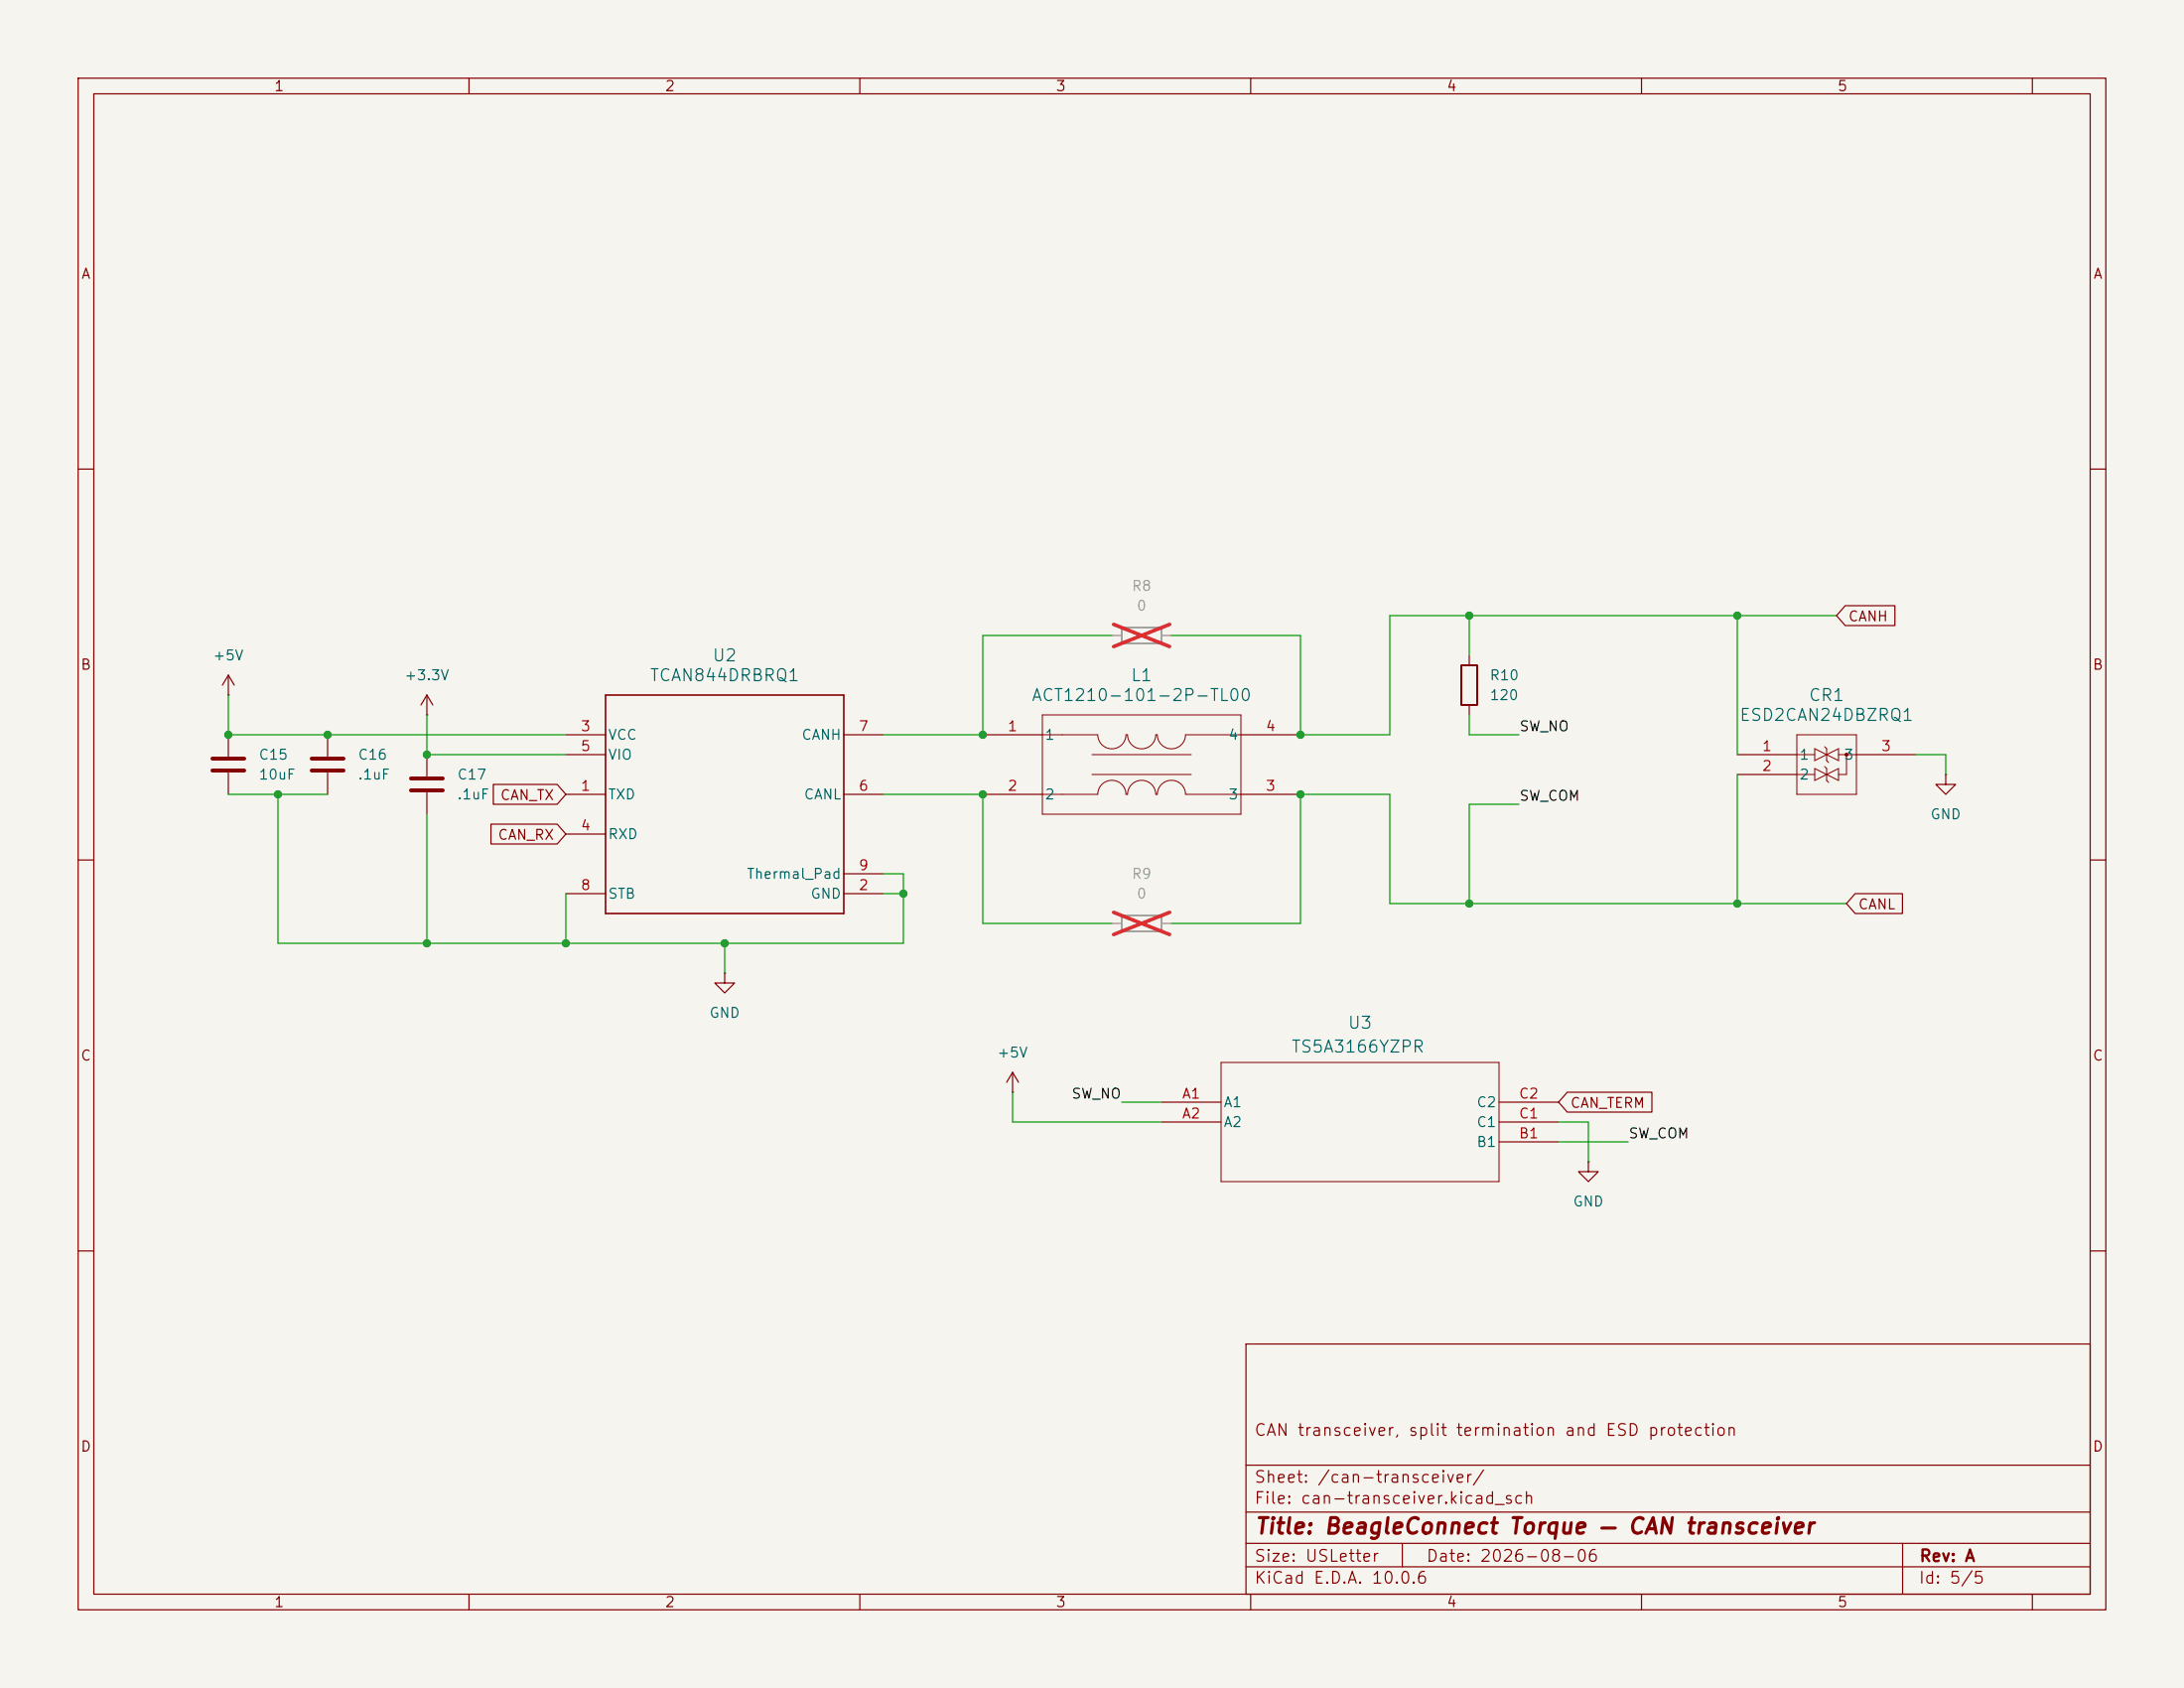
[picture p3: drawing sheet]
<svg xmlns="http://www.w3.org/2000/svg" width="279mm" height="216mm" viewBox="0 0 279 216" stroke-linecap="round" stroke-linejoin="round" font-family="sans-serif">
<path d="M0 0h279.4v215.9h-279.4z" fill="#f5f4ef" stroke="#f5f4ef" stroke-width=".13"/>
<g fill="none" stroke="#840000" stroke-width=".15">
<path d="M10 10h259.4v195.9h-259.4zM12 12h255.4v191.9h-255.4zM60 10v2M110 10v2M160 10v2M210 10v2M260 10v2M10 60h2M236.1 77.5h6.3v2.5h-6.3l-1.2-1.3zM267.4 60h2M29.2 88.9h.1M29.2 86.4l-.8 1.2"/>
<path d="M29.2 86.4l.8 1.2M29.2 86.4v2.5M29.2 94v2.8M29.2 98.8v2.8M41.9 94v2.8M41.9 98.8v2.8M54.6 91.4h.1M54.6 88.9v2.5M54.6 96.5v2.8M54.6 88.9l-.8 1.3M54.6 88.9l.8 1.3M72.4 96.5h5.1"/>
<path d="M72.4 94h5.1M107.9 94h5.1M125.7 94h7.6M158.7 94h7.7M188 83.8v1.3M188 90.2v1.2M222.2 96.5h7.7M222.2 99.1h7.7M237.5 96.5h7.6M248.9 99.1v1.2h1.3l-1.3 1.3-1.3-1.3h1.3M248.9 99.1h.1M10 110h2"/>
<path d="M54.6 101.3v2.8M62.8 105.4h8.5l1.1 1.3-1.1 1.3h-8.5zM63.1 100.3h8.2l1.1 1.3-1.1 1.3h-8.2zM72.4 101.6h5.1M72.4 114.3h5.1M72.4 106.7h5.1M107.9 101.6h5.1M107.9 114.3h5.1M107.9 111.8h5.1M125.7 101.6h7.6M158.7 101.6h7.7M237.3 114.3h6.1v2.5h-6.1l-1.1-1.2z"/>
<path d="M267.4 110h2M92.7 124.5v1.2h1.3l-1.3 1.3-1.3-1.3h1.3M92.7 124.5h.1M129.5 139.7h.1M129.5 137.2l-.7 1.2M129.5 137.2l.8 1.2M129.5 137.2v2.5M200.5 139.7h10.8v2.5h-10.8l-1.1-1.2zM148.6 141h7.6M148.6 143.5h7.6M191.8 141h7.6M191.8 143.5h7.6"/>
<path d="M191.8 146.1h7.6M203.2 148.6v1.3h1.3l-1.3 1.2-1.3-1.2h1.3M203.2 148.6h.1M10 160h2M159.4 171.9h108v32h-108zM267.4 160h2M159.4 197.4h108M159.4 193.4h108M159.4 187.4h108M179.4 197.4v3M243.4 197.4v6.5M60 203.9v2"/>
<path d="M110 203.9v2M159.4 200.4h108M160 203.9v2M210 203.9v2M260 203.9v2"/>
</g>
<g fill="none" stroke="#840000" stroke-width=".25">
<path d="M186.9 85.1h2.1v5.1h-2.1z"/>
<circle cx="236.2" cy="96.5" r=".13"/>
</g>
<path d="M27.2 97h4M27.2 98.6h4M39.9 97h4M39.9 98.6h4M52.6 99.6h4M52.6 101.1h4" fill="none" stroke="#840000" stroke-width=".51"/>
<g fill="none" stroke="#840000" stroke-width=".13">
<path d="M133.3 94h7.1a1.8 1.8 0 0 0 1.8 1.8 1.8 1.8 0 0 0 1.8-1.8h.2a1.8 1.8 0 0 0 1.8 1.8 1.8 1.8 0 0 0 1.9-1.8h.2a1.8 1.8 0 0 0 1.8 1.8 1.8 1.8 0 0 0 1.8-1.8h7M133.3 91.4h25.4v12.7h-25.4zM139.7 96.5h12.7M139.7 99.1h12.7M229.9 94h7.6v7.6h-7.6zM229.9 96.5h2.3M229.9 99.1h2.3M232.2 95.8l3 1.5v-1.5l-3 1.5zM232.2 98.3v1.5l3-1.5v1.5zM233.4 95.5l.3 .3v1.5l.2 .2M233.4 98l.3 .3v1.5l.2 .3M235.2 96.5h2.3"/>
<path d="M236.2 96.5v2.6h-1M133.3 101.6h7.1a1.8 1.8 0 0 1 1.8-1.8 1.8 1.8 0 0 1 1.8 1.8h.2a1.8 1.8 0 0 1 1.8-1.8 1.8 1.8 0 0 1 1.9 1.8h.2a1.8 1.8 0 0 1 1.8-1.8 1.8 1.8 0 0 1 1.8 1.8h7M156.2 135.9h35.6v15.2h-35.6z"/>
</g>
<path d="M143.5 80.3h5.1v2h-5.1zM143.5 117.1h5.1v2h-5.1z" fill="none" stroke="#9c9b98" stroke-width=".25"/>
<path d="M142.2 81.3h1.3M148.6 81.3h1.3M142.2 118.1h1.3M148.6 118.1h1.3" fill="none" stroke="#9c9b98" stroke-width=".15"/>
<path d="M142.5 79.9l7.1 2.8M149.6 79.9l-7.1 2.8M142.5 116.7l7.1 2.8M149.6 116.7l-7.1 2.8" fill="none" stroke="#e12e31" stroke-width=".46"/>
<path d="M77.5 88.9h30.4v27.9h-30.4z" fill="none" stroke="#840000" stroke-width=".2"/>
<g fill="none" stroke="#009600" stroke-width=".15">
<path d="M188 78.7v5.1M222.2 78.7v17.8M234.9 78.7h-57.1v15.3h-11.4v-12.7h-16.5M29.2 88.9v5.1h43.2M54.6 91.4v5.1h17.8M142.2 81.3h-16.5v12.7h-12.7M188 91.4v2.6h6.3M222.2 99.1v16.5M245.1 96.5h3.8v2.6M29.2 101.6h12.7M35.6 101.6v19.1h80v-8.9h-2.6M54.6 104.1v16.6"/>
<path d="M72.4 114.3v6.4M113 101.6h12.7v16.5h16.5M113 114.3h2.6M194.3 102.9h-6.3v12.7M236.2 115.6h-58.4v-14h-11.4v16.5h-16.5M92.7 120.7v3.8M129.5 139.7v3.8h19.1M143.5 141h5.1M199.4 143.5h3.8v5.1M199.4 146.1h8.9"/>
</g>
<g fill="#009600" stroke="#009600" stroke-width=".13">
<circle cx="92.7" cy="120.7" r=".46"/>
<circle cx="115.6" cy="114.3" r=".46"/>
<circle cx="125.7" cy="101.6" r=".46"/>
<circle cx="125.7" cy="94" r=".46"/>
<circle cx="188" cy="115.6" r=".46"/>
<circle cx="222.2" cy="115.6" r=".46"/>
<circle cx="222.2" cy="78.7" r=".46"/>
<circle cx="188" cy="78.7" r=".46"/>
<circle cx="166.4" cy="101.6" r=".46"/>
<circle cx="166.4" cy="94" r=".46"/>
<circle cx="54.6" cy="96.5" r=".46"/>
<circle cx="54.6" cy="120.7" r=".46"/>
<circle cx="41.9" cy="94" r=".46"/>
<circle cx="35.6" cy="101.6" r=".46"/>
<circle cx="72.4" cy="120.7" r=".46"/>
<circle cx="29.2" cy="94" r=".46"/>
</g>
<text font-size="2" fill="#840000" x="160.4" y="196.7">Title: BeagleConnect Torque — CAN transceiver</text>
<g font-size="1.5" fill="#006464">
<text x="83" y="87.5">TCAN844DRBRQ1</text>
<text x="91" y="85">U2</text>
<text x="144.6" y="87.5">L1</text>
<text x="131.9" y="90.1">ACT1210-101-2P-TL00</text>
<text x="222.4" y="92.6">ESD2CAN24DBZRQ1</text>
<text x="231.3" y="90.1">CR1</text>
<text x="172.3" y="132">U3</text>
<text x="165.1" y="135">TS5A3166YZPR</text>
</g>
<g font-size="1.5" fill="#840000">
<text x="160.4" y="184">CAN transceiver, split termination and ESD protection</text>
<text x="160.4" y="190">Sheet: /can-transceiver/</text>
<text x="160.4" y="192.7">File: can-transceiver.kicad_sch</text>
<text x="160.4" y="202.9">KiCad E.D.A. 10.0.6</text>
<text x="160.4" y="200.1">Size: USLetter</text>
<text x="182.4" y="200.1">Date: 2026-08-06</text>
<text x="245.4" y="202.9">Id: 5/5</text>
<text x="245.4" y="200.1">Rev: A</text>
</g>
<g font-size="1.3" fill="#840000">
<text x="35" y="12">1</text>
<text x="85" y="12">2</text>
<text x="135" y="12">3</text>
<text x="185" y="12">4</text>
<text x="235" y="12">5</text>
<text x="10.3" y="36">A</text>
<text x="267.7" y="36">A</text>
<text x="236.4" y="79.8">CANH</text>
<text x="10.2" y="86">B</text>
<text x="267.6" y="86">B</text>
<text x="63.6" y="107.7">CAN_RX</text>
<text x="63.9" y="102.7">CAN_TX</text>
<text x="237.6" y="116.6">CANL</text>
<text x="10.2" y="136">C</text>
<text x="267.6" y="136">C</text>
<text x="200.8" y="142">CAN_TERM</text>
<text x="10.2" y="186">D</text>
<text x="267.6" y="186">D</text>
<text x="35" y="205.9">1</text>
<text x="85" y="205.9">2</text>
<text x="135" y="205.9">3</text>
<text x="185" y="205.9">4</text>
<text x="235" y="205.9">5</text>
</g>
<g font-size="1.3" fill="#939391">
<text x="144.7" y="75.9">R8</text>
<text x="145.3" y="78.4">0</text>
<text x="144.7" y="112.7">R9</text>
<text x="145.3" y="115.3">0</text>
</g>
<g font-size="1.3" fill="#006464">
<text x="27.1" y="84.8">+5V</text>
<text x="51.6" y="87.3">+3.3V</text>
<text x="190.5" y="87.3">R10</text>
<text x="190.5" y="89.9">120</text>
<text x="77.7" y="94.9">VCC</text>
<text x="102.4" y="94.9">CANH</text>
<text x="133.6" y="94.9">1</text>
<text x="157.1" y="94.9">4</text>
<text x="33" y="97.5">C15</text>
<text x="33" y="100">10uF</text>
<text x="45.7" y="97.5">C16</text>
<text x="45.7" y="100">.1uF</text>
<text x="58.4" y="100">C17</text>
<text x="77.7" y="97.5">VIO</text>
<text x="230.1" y="97.5">1</text>
<text x="230.1" y="100">2</text>
<text x="235.8" y="97.5">3</text>
<text x="58.4" y="102.6">.1uF</text>
<text x="77.7" y="102.6">TXD</text>
<text x="77.7" y="107.6">RXD</text>
<text x="102.8" y="102.6">CANL</text>
<text x="133.6" y="102.6">2</text>
<text x="157.1" y="102.6">3</text>
<text x="246.9" y="105.1">GND</text>
<text x="95.4" y="112.7">Thermal_Pad</text>
<text x="77.7" y="115.3">STB</text>
<text x="103.6" y="115.3">GND</text>
<text x="90.6" y="130.5">GND</text>
<text x="127.5" y="135.6">+5V</text>
<text x="156.4" y="141.9">A1</text>
<text x="188.8" y="141.9">C2</text>
<text x="156.4" y="144.5">A2</text>
<text x="188.8" y="147">B1</text>
<text x="188.8" y="144.5">C1</text>
<text x="201.1" y="154.6">GND</text>
</g>
<g font-size="1.3" fill="#a90000">
<text x="74.2" y="93.8">3</text>
<text x="109.8" y="93.8">7</text>
<text x="128.8" y="93.8">1</text>
<text x="161.8" y="93.8">4</text>
<text x="74.2" y="101.5">1</text>
<text x="74.2" y="96.4">5</text>
<text x="109.8" y="101.5">6</text>
<text x="128.8" y="101.5">2</text>
<text x="161.8" y="101.5">3</text>
<text x="225.3" y="96.4">1</text>
<text x="225.3" y="98.9">2</text>
<text x="240.6" y="96.4">3</text>
<text x="74.2" y="106.5">4</text>
<text x="109.8" y="111.6">9</text>
<text x="74.2" y="114.2">8</text>
<text x="109.8" y="114.2">2</text>
<text x="151.1" y="140.8">A1</text>
<text x="151.1" y="143.4">A2</text>
<text x="194.2" y="143.4">C1</text>
<text x="194.2" y="140.8">C2</text>
<text x="194.2" y="145.9">B1</text>
</g>
<g font-size="1.3" fill="#0f0f0f">
<text x="194.3" y="93.9">SW_NO</text>
<text x="194.3" y="102.7">SW_COM</text>
<text x="137" y="140.8">SW_NO</text>
<text x="208.3" y="145.9">SW_COM</text>
</g>
</svg>
